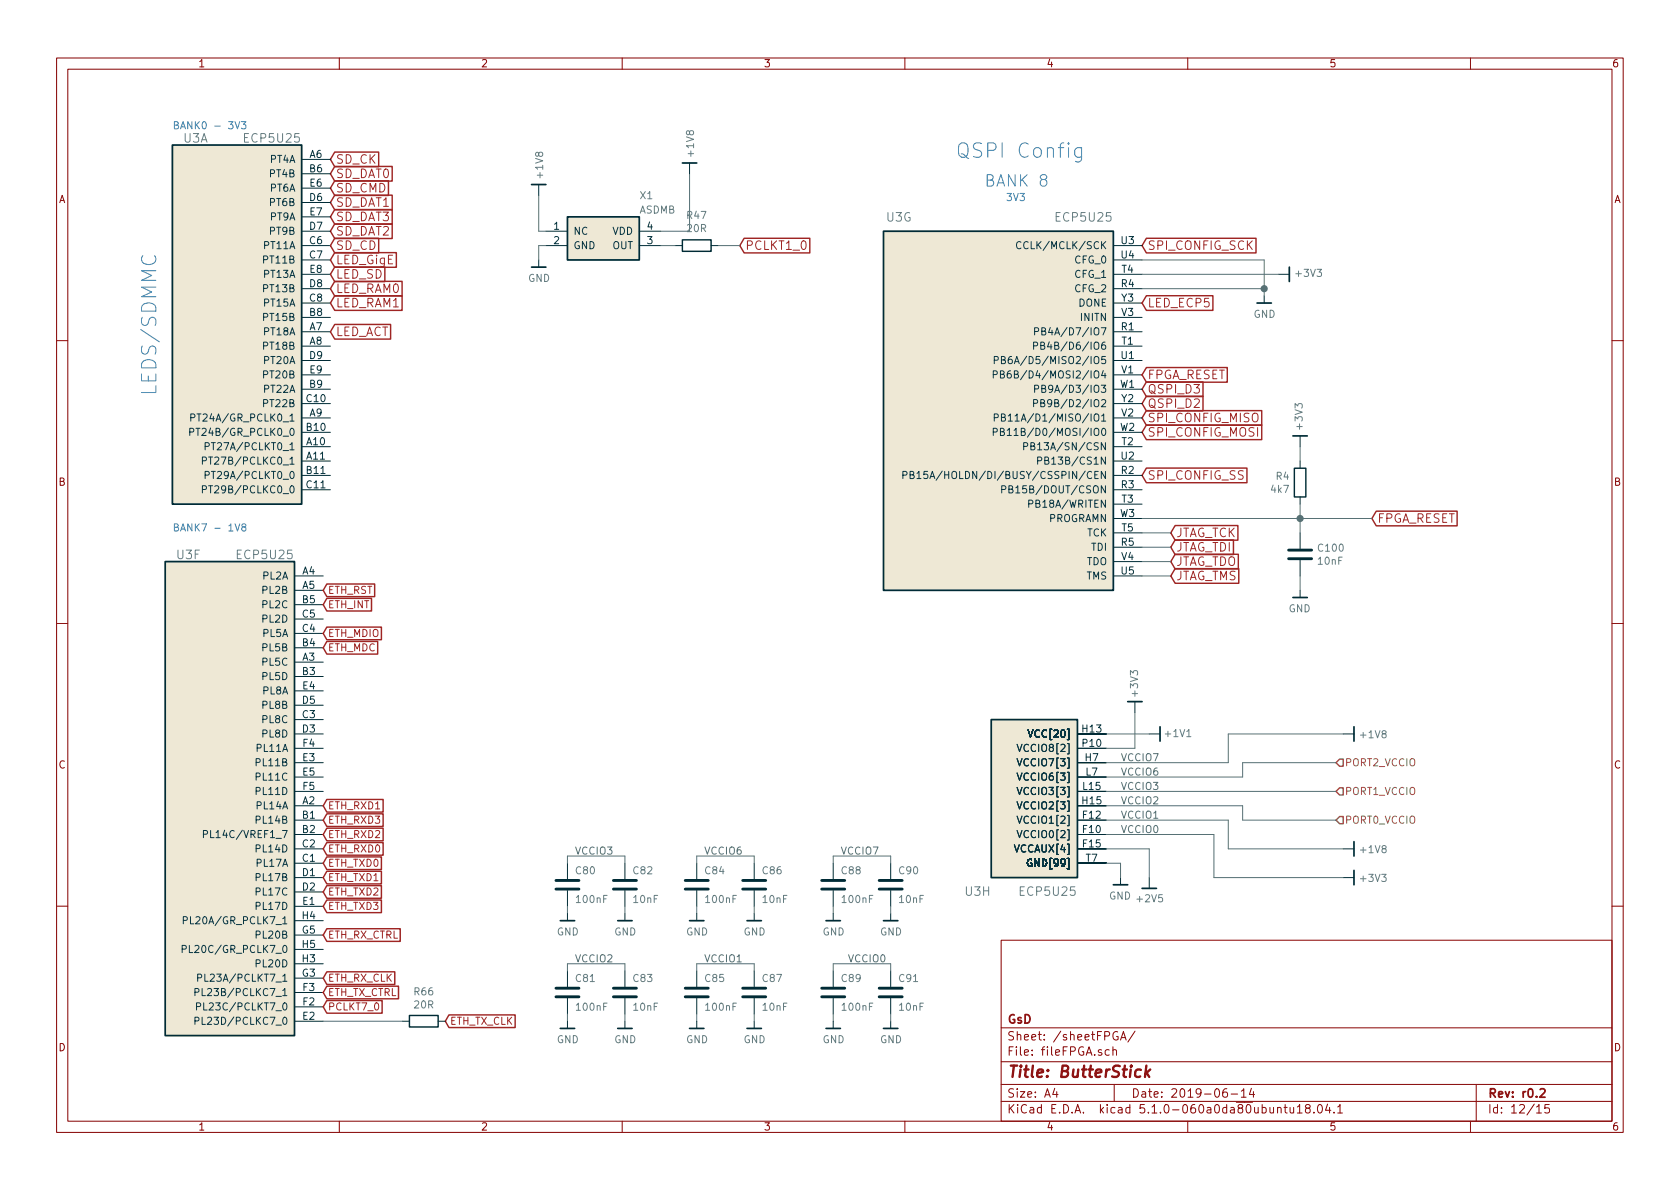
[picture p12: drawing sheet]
EESchema Schematic File Version 4
LIBS:ButterStick-cache
EELAYER 29 0
EELAYER END
$Descr A4 11693 8268
encoding utf-8
Sheet 12 15
Title "ButterStick"
Date "2019-06-14"
Rev "r0.2"
Comp "GsD"
Comment1 ""
Comment2 ""
Comment3 ""
Comment4 ""
$EndDescr
Text GLabel 2300 1200 2    60   Input ~ 0
SD_DAT0
Text GLabel 2300 1400 2    60   Input ~ 0
SD_DAT1
Text GLabel 2300 1600 2    60   Input ~ 0
SD_DAT2
Text GLabel 2300 1500 2    60   Input ~ 0
SD_DAT3
Text GLabel 2300 1300 2    60   Input ~ 0
SD_CMD
Text GLabel 2300 1100 2    60   Input ~ 0
SD_CK
Text GLabel 7950 3300 2    60   Input ~ 0
SPI_CONFIG_SS
Text GLabel 7950 1700 2    60   Input ~ 0
SPI_CONFIG_SCK
Text GLabel 7950 2900 2    60   Input ~ 0
SPI_CONFIG_MISO
Text GLabel 7950 3000 2    60   Input ~ 0
SPI_CONFIG_MOSI
$Comp
L gkl_power:+2V5 #PWR051
U 1 1
P 8000 6100
F 0 "#PWR051" H 8000 5950 50  0001 C CNN
F 1 "+2V5" H 7900 6250 50  0000 L CNN
F 2 "" H 8000 6100 50  0001 C CNN
F 3 "" H 8000 6100 50  0001 C CNN
	1    8000 6100
	1    0    0    1   
$EndComp
Text GLabel 7950 2800 2    60   Input ~ 0
QSPI_D2
Text GLabel 7950 2700 2    60   Input ~ 0
QSPI_D3
Text GLabel 9550 3600 2    60   Input ~ 0
FPGA_RESET
$Comp
L gkl_time:TYETBCSANF-32.000000 X1
U 1 1
P 4200 1650
F 0 "X1" H 4450 1950 50  0000 L CNN
F 1 "ASDMB" H 4450 1850 50  0000 L CNN
F 2 "Oscillators:Oscillator_SMD_SeikoEpson_SG210-4pin_2.5x2.0mm" H 4900 1300 50  0001 C CNN
F 3 "http://www.abracon.com/Oscillators/ASV.pdf" H 4100 1650 50  0001 C CNN
F 4 " 1473-30509-1-ND " H -4200 -4200 50  0001 C CNN "SN-DK"
F 5 "SIT8008BI-72-18N-25.000000G" H -4200 -4200 50  0001 C CNN "PN"
F 6 "SiTIME" H -1200 -4350 50  0001 C CNN "MFG"
	1    4200 1650
	1    0    0    -1  
$EndComp
Wire Wire Line
	4800 1600 4800 1200
$Comp
L Device:R R4
U 1 1
P 9050 3350
F 0 "R4" H 9120 3396 50  0000 L CNN
F 1 "4k7" H 9120 3305 50  0000 L CNN
F 2 "pkl_dipol:R_0402" V 8980 3350 50  0001 C CNN
F 3 "" H 9050 3350 50  0001 C CNN
F 4 "P10KDECT-ND" H -1200 800 50  0001 C CNN "SN-DK"
F 5 "RC0402JR-074K7L" H -1200 800 50  0001 C CNN "PN"
F 6 "Stackpole Electronics Inc" H 0   0   50  0001 C CNN "Mfg"
	1    9050 3350
	-1   0    0    -1  
$EndComp
Wire Wire Line
	9550 3600 9050 3600
Wire Wire Line
	9050 3500 9050 3600
Connection ~ 9050 3600
$Comp
L gkl_power:+3V3 #PWR059
U 1 1
P 9050 3100
F 0 "#PWR059" H 9050 2950 50  0001 C CNN
F 1 "+3V3" V 9054 3206 50  0000 L CNN
F 2 "" H 9050 3100 50  0001 C CNN
F 3 "" H 9050 3100 50  0001 C CNN
	1    9050 3100
	-1   0    0    -1  
$EndComp
Wire Wire Line
	9050 3200 9050 3100
$Comp
L gkl_lattice:ECP5U25-BG381 U3
U 1 1
P 2300 1100
F 0 "U3" H 3150 1250 60  0000 L CNN
F 1 "ECP5U25" H 2500 1250 60  0000 L CNN
F 2 "gkl_housings_bga:caBGA_381_17x17" H 2300 1100 50  0001 C CNN
F 3 "" H 2300 1100 50  0001 C CNN
F 4 " 220-2052-ND " H 400 250 50  0001 C CNN "SN-DK"
F 5 "LFE5U-45F-8BG381C" H 400 250 50  0001 C CNN "PN"
F 6 "Lattice" H 400 250 50  0001 C CNN "Mfg"
	1    2300 1100
	-1   0    0    -1  
$EndComp
$Comp
L gkl_lattice:ECP5U25-BG381 U3
U 6 1
P 2250 4000
F 0 "U3" H 3100 4150 60  0000 L CNN
F 1 "ECP5U25" H 2450 4150 60  0000 L CNN
F 2 "gkl_housings_bga:caBGA_381_17x17" H 2250 4000 50  0001 C CNN
F 3 "" H 2250 4000 50  0001 C CNN
F 4 " 220-2052-ND " H 350 -350 50  0001 C CNN "SN-DK"
F 5 "LFE5U-45F-8BG381C" H 350 -350 50  0001 C CNN "PN"
F 6 "Lattice" H 350 -350 50  0001 C CNN "Mfg"
	6    2250 4000
	-1   0    0    -1  
$EndComp
$Comp
L gkl_lattice:ECP5U25-BG381 U3
U 7 1
P 7950 1700
F 0 "U3" H 9550 1900 60  0000 L CNN
F 1 "ECP5U25" H 8150 1900 60  0000 L CNN
F 2 "gkl_housings_bga:caBGA_381_17x17" H 7950 1700 50  0001 C CNN
F 3 "" H 7950 1700 50  0001 C CNN
F 4 " 220-2052-ND " H -1200 400 50  0001 C CNN "SN-DK"
F 5 "LFE5U-45F-8BG381C" H -1200 400 50  0001 C CNN "PN"
F 6 "Lattice" H -1200 400 50  0001 C CNN "Mfg"
	7    7950 1700
	-1   0    0    -1  
$EndComp
$Comp
L gkl_lattice:ECP5U25-BG381 U3
U 8 1
P 7700 6000
F 0 "U3" H 8500 6200 60  0000 L CNN
F 1 "ECP5U25" H 7900 6200 60  0000 L CNN
F 2 "gkl_housings_bga:caBGA_381_17x17" H 7700 6000 50  0001 C CNN
F 3 "" H 7700 6000 50  0001 C CNN
F 4 " 220-2052-ND " H -2150 400 50  0001 C CNN "SN-DK"
F 5 "LFE5U-45F-8BG381C" H -2150 400 50  0001 C CNN "PN"
F 6 "Lattice" H -2150 400 50  0001 C CNN "Mfg"
	8    7700 6000
	-1   0    0    1   
$EndComp
$Comp
L gkl_power:GND #PWR0104
U 1 1
P 8800 2050
F 0 "#PWR0104" H 8800 1800 50  0001 C CNN
F 1 "GND" H 8803 1924 50  0000 C CNN
F 2 "" H 8700 1700 50  0001 C CNN
F 3 "" H 8800 2050 50  0001 C CNN
	1    8800 2050
	1    0    0    -1  
$EndComp
Wire Wire Line
	7950 3600 9050 3600
$Comp
L gkl_power:+1V8 #PWR0105
U 1 1
P 4800 1200
F 0 "#PWR0105" H 4800 1050 50  0001 C CNN
F 1 "+1V8" V 4804 1306 50  0000 L CNN
F 2 "" H 4800 1200 50  0001 C CNN
F 3 "" H 4800 1200 50  0001 C CNN
	1    4800 1200
	1    0    0    -1  
$EndComp
Text Notes 6850 1300 0    80   ~ 0
BANK 8
$Comp
L gkl_power:+3V3 #PWR0107
U 1 1
P 8900 1900
F 0 "#PWR0107" H 8900 1750 50  0001 C CNN
F 1 "+3V3" V 8904 2006 50  0000 L CNN
F 2 "" H 8900 1900 50  0001 C CNN
F 3 "" H 8900 1900 50  0001 C CNN
	1    8900 1900
	0    1    -1   0   
$EndComp
Text Notes 7000 1400 0    50   ~ 0
3V3
Text Notes 6650 1100 0    100  ~ 0
QSPI Config
Text Notes 1100 2750 1    100  ~ 0
LEDS/SDMMC\n
Text GLabel 7950 2600 2    60   Input ~ 0
FPGA_RESET
Text GLabel 8150 4000 2    60   Input ~ 0
JTAG_TMS
Text GLabel 8150 3900 2    60   Input ~ 0
JTAG_TDO
Text GLabel 8150 3800 2    60   Input ~ 0
JTAG_TDI
Text GLabel 8150 3700 2    60   Input ~ 0
JTAG_TCK
Wire Wire Line
	7950 3700 8150 3700
Wire Wire Line
	8150 3800 7950 3800
Wire Wire Line
	7950 3900 8150 3900
Wire Wire Line
	8150 4000 7950 4000
$Comp
L gkl_power:GND #PWR0119
U 1 1
P 7800 6100
F 0 "#PWR0119" H 7800 5850 50  0001 C CNN
F 1 "GND" H 7803 5974 50  0000 C CNN
F 2 "" H 7700 5750 50  0001 C CNN
F 3 "" H 7800 6100 50  0001 C CNN
	1    7800 6100
	-1   0    0    -1  
$EndComp
Wire Wire Line
	7800 6100 7800 6000
Wire Wire Line
	7800 6000 7700 6000
$Comp
L gkl_power:+1V1 #PWR0120
U 1 1
P 8000 5100
F 0 "#PWR0120" H 8000 4950 50  0001 C CNN
F 1 "+1V1" V 8000 5300 50  0000 C CNN
F 2 "" H 8000 5100 50  0001 C CNN
F 3 "" H 8000 5100 50  0001 C CNN
	1    8000 5100
	0    1    -1   0   
$EndComp
Wire Wire Line
	8000 5100 7700 5100
Text Notes 1200 900  0    50   ~ 0
BANK0 - 3V3
Text Notes 1200 3700 0    50   ~ 0
BANK7 - 1V8
Wire Wire Line
	7950 1800 8800 1800
Wire Wire Line
	8800 1800 8800 2000
Wire Wire Line
	7950 1900 8900 1900
Wire Wire Line
	7950 2000 8800 2000
Connection ~ 8800 2000
Wire Wire Line
	8800 2000 8800 2050
Text GLabel 2250 4500 2    50   Input ~ 0
ETH_MDC
Text GLabel 2250 4400 2    50   Input ~ 0
ETH_MDIO
Text GLabel 2250 6000 2    50   Input ~ 0
ETH_TXD0
Text GLabel 2250 6100 2    50   Input ~ 0
ETH_TXD1
Text GLabel 2250 6200 2    50   Input ~ 0
ETH_TXD2
Text GLabel 2250 6300 2    50   Input ~ 0
ETH_TXD3
Text GLabel 2250 5900 2    50   Input ~ 0
ETH_RXD0
Text GLabel 2250 5600 2    50   Input ~ 0
ETH_RXD1
Text GLabel 2250 5800 2    50   Input ~ 0
ETH_RXD2
Text GLabel 2250 5700 2    50   Input ~ 0
ETH_RXD3
Text GLabel 2250 6900 2    50   Input ~ 0
ETH_TX_CTRL
Text GLabel 3100 7100 2    50   Input ~ 0
ETH_TX_CLK
Text GLabel 2250 6500 2    50   Input ~ 0
ETH_RX_CTRL
Text GLabel 2250 6800 2    50   Input ~ 0
ETH_RX_CLK
Text GLabel 2250 4200 2    50   Input ~ 0
ETH_INT
Text GLabel 2250 4100 2    50   Input ~ 0
ETH_RST
Text GLabel 2250 7000 2    50   Input ~ 0
PCLKT7_0
Wire Wire Line
	7700 5200 7900 5200
Wire Wire Line
	7900 5200 7900 4950
$Comp
L gkl_power:+3V3 #PWR0106
U 1 1
P 7900 4950
F 0 "#PWR0106" H 7900 4800 50  0001 C CNN
F 1 "+3V3" V 7900 5150 50  0000 C CNN
F 2 "" H 7900 4950 50  0001 C CNN
F 3 "" H 7900 4950 50  0001 C CNN
	1    7900 4950
	-1   0    0    -1  
$EndComp
Wire Wire Line
	4800 1600 4600 1600
$Comp
L gkl_power:GND #PWR0123
U 1 1
P 3750 1800
F 0 "#PWR0123" H 3750 1550 50  0001 C CNN
F 1 "GND" H 3753 1674 50  0000 C CNN
F 2 "" H 3650 1450 50  0001 C CNN
F 3 "" H 3750 1800 50  0001 C CNN
	1    3750 1800
	1    0    0    -1  
$EndComp
Wire Wire Line
	3750 1800 3750 1700
Wire Wire Line
	3750 1700 3800 1700
Text HLabel 9300 5700 2    50   Input ~ 0
PORT0_VCCIO
Text HLabel 9300 5500 2    50   Input ~ 0
PORT1_VCCIO
Text HLabel 9300 5300 2    50   Input ~ 0
PORT2_VCCIO
Wire Wire Line
	8650 5400 8650 5300
Wire Wire Line
	7700 5400 8650 5400
Wire Wire Line
	8650 5600 8650 5700
Wire Wire Line
	7700 5600 8650 5600
Text Label 7800 5400 0    50   ~ 0
VCCIO6
Text Label 7800 5500 0    50   ~ 0
VCCIO3
Text Label 7800 5600 0    50   ~ 0
VCCIO2
Text GLabel 5150 1700 2    60   Input ~ 0
PCLKT1_0
Text GLabel 2300 1800 2    60   Input ~ 0
LED_GigE
Text GLabel 2300 1900 2    60   Input ~ 0
LED_SD
Text GLabel 2300 2000 2    60   Input ~ 0
LED_RAM0
Text GLabel 2300 2100 2    60   Input ~ 0
LED_RAM1
Text GLabel 7950 2100 2    60   Input ~ 0
LED_ECP5
Text GLabel 2300 2300 2    60   Input ~ 0
LED_ACT
Text Label 7800 5700 0    50   ~ 0
VCCIO1
Text Label 7800 5800 0    50   ~ 0
VCCIO0
Wire Wire Line
	8550 5700 8550 5900
Wire Wire Line
	7700 5700 8550 5700
$Comp
L gkl_power:+1V8 #PWR0253
U 1 1
P 9350 5900
F 0 "#PWR0253" H 9350 5750 50  0001 C CNN
F 1 "+1V8" V 9353 6006 50  0000 L CNN
F 2 "" H 9350 5900 50  0001 C CNN
F 3 "" H 9350 5900 50  0001 C CNN
	1    9350 5900
	0    1    1    0   
$EndComp
Wire Wire Line
	7700 5900 8000 5900
Wire Wire Line
	8000 5900 8000 6100
Wire Wire Line
	8450 5800 8450 6100
Wire Wire Line
	7700 5800 8450 5800
$Comp
L gkl_power:+3V3 #PWR0254
U 1 1
P 9350 6100
F 0 "#PWR0254" H 9350 5950 50  0001 C CNN
F 1 "+3V3" V 9353 6206 50  0000 L CNN
F 2 "" H 9350 6100 50  0001 C CNN
F 3 "" H 9350 6100 50  0001 C CNN
	1    9350 6100
	0    1    1    0   
$EndComp
Text Label 7800 5300 0    50   ~ 0
VCCIO7
$Comp
L gkl_power:+1V8 #PWR0255
U 1 1
P 9350 5100
F 0 "#PWR0255" H 9350 4950 50  0001 C CNN
F 1 "+1V8" V 9353 5206 50  0000 L CNN
F 2 "" H 9350 5100 50  0001 C CNN
F 3 "" H 9350 5100 50  0001 C CNN
	1    9350 5100
	0    1    1    0   
$EndComp
Wire Wire Line
	8550 5100 8550 5300
Wire Wire Line
	7700 5300 8550 5300
Text GLabel 2300 1700 2    60   Input ~ 0
SD_CD
Text Label 4900 5950 0    50   ~ 0
VCCIO6
Text Label 4000 5950 0    50   ~ 0
VCCIO3
Text Label 4000 6700 0    50   ~ 0
VCCIO2
Text Label 4900 6700 0    50   ~ 0
VCCIO1
Text Label 5900 6700 0    50   ~ 0
VCCIO0
Wire Wire Line
	5800 6700 6200 6700
Text Label 5850 5950 0    50   ~ 0
VCCIO7
Wire Wire Line
	3800 1600 3750 1600
Wire Wire Line
	3750 1600 3750 1350
$Comp
L gkl_power:+1V8 #PWR0270
U 1 1
P 3750 1350
F 0 "#PWR0270" H 3750 1200 50  0001 C CNN
F 1 "+1V8" V 3754 1456 50  0000 L CNN
F 2 "" H 3750 1350 50  0001 C CNN
F 3 "" H 3750 1350 50  0001 C CNN
	1    3750 1350
	1    0    0    -1  
$EndComp
$Comp
L Device:C C?
U 1 1
P 6200 6900
AR Path="/5ABC9A87/5D015164" Ref="C?"  Part="1" 
AR Path="/5BBD18EA/5D015164" Ref="C?"  Part="1" 
AR Path="/5AB8ACB7/5D015164" Ref="C91"  Part="1" 
F 0 "C91" H 6250 7000 50  0000 L CNN
F 1 "10nF" H 6250 6800 50  0000 L CNN
F 2 "pkl_dipol:C_0402" H 6238 6750 50  0001 C CNN
F 3 "" H 6200 6900 50  0001 C CNN
F 4 "1276-1002-1-ND" H 300 -50 50  0001 C CNN "SN-DK"
F 5 "CL05B103KP5NNNC" H 300 -50 50  0001 C CNN "PN"
F 6 "Samsung Electro-Mechanics" H 0   0   50  0001 C CNN "Mfg"
	1    6200 6900
	1    0    0    -1  
$EndComp
$Comp
L Device:C C?
U 1 1
P 5800 6900
AR Path="/5ABC9A87/5D01516C" Ref="C?"  Part="1" 
AR Path="/5BBD18EA/5D01516C" Ref="C?"  Part="1" 
AR Path="/5AB8ACB7/5D01516C" Ref="C89"  Part="1" 
F 0 "C89" H 5850 7000 50  0000 L CNN
F 1 "100nF" H 5850 6800 50  0000 L CNN
F 2 "pkl_dipol:C_0402" H 5838 6750 50  0001 C CNN
F 3 "" H 5800 6900 50  0001 C CNN
F 4 "1276-1002-1-ND" H -100 -50 50  0001 C CNN "SN-DK"
F 5 "CL05B104KP5NNNC" H -100 -50 50  0001 C CNN "PN"
F 6 "Samsung Electro-Mechanics" H 0   0   50  0001 C CNN "Mfg"
	1    5800 6900
	1    0    0    -1  
$EndComp
Wire Wire Line
	5800 6700 5800 6750
Wire Wire Line
	5800 7050 5800 7100
$Comp
L gkl_power:GND #PWR0280
U 1 1
P 5800 7100
F 0 "#PWR0280" H 5800 6850 50  0001 C CNN
F 1 "GND" H 5803 6974 50  0000 C CNN
F 2 "" H 5700 6750 50  0001 C CNN
F 3 "" H 5800 7100 50  0001 C CNN
	1    5800 7100
	1    0    0    -1  
$EndComp
$Comp
L gkl_power:GND #PWR0281
U 1 1
P 6200 7100
F 0 "#PWR0281" H 6200 6850 50  0001 C CNN
F 1 "GND" H 6203 6974 50  0000 C CNN
F 2 "" H 6100 6750 50  0001 C CNN
F 3 "" H 6200 7100 50  0001 C CNN
	1    6200 7100
	1    0    0    -1  
$EndComp
Wire Wire Line
	6200 7100 6200 7050
Wire Wire Line
	6200 6750 6200 6700
Wire Wire Line
	4850 6700 5250 6700
$Comp
L Device:C C?
U 1 1
P 5250 6900
AR Path="/5ABC9A87/5D02493E" Ref="C?"  Part="1" 
AR Path="/5BBD18EA/5D02493E" Ref="C?"  Part="1" 
AR Path="/5AB8ACB7/5D02493E" Ref="C87"  Part="1" 
F 0 "C87" H 5300 7000 50  0000 L CNN
F 1 "10nF" H 5300 6800 50  0000 L CNN
F 2 "pkl_dipol:C_0402" H 5288 6750 50  0001 C CNN
F 3 "" H 5250 6900 50  0001 C CNN
F 4 "1276-1002-1-ND" H -650 -50 50  0001 C CNN "SN-DK"
F 5 "CL05B103KP5NNNC" H -650 -50 50  0001 C CNN "PN"
F 6 "Samsung Electro-Mechanics" H 0   0   50  0001 C CNN "Mfg"
	1    5250 6900
	1    0    0    -1  
$EndComp
$Comp
L Device:C C?
U 1 1
P 4850 6900
AR Path="/5ABC9A87/5D02494A" Ref="C?"  Part="1" 
AR Path="/5BBD18EA/5D02494A" Ref="C?"  Part="1" 
AR Path="/5AB8ACB7/5D02494A" Ref="C85"  Part="1" 
F 0 "C85" H 4900 7000 50  0000 L CNN
F 1 "100nF" H 4900 6800 50  0000 L CNN
F 2 "pkl_dipol:C_0402" H 4888 6750 50  0001 C CNN
F 3 "" H 4850 6900 50  0001 C CNN
F 4 "1276-1002-1-ND" H -1050 -50 50  0001 C CNN "SN-DK"
F 5 "CL05B104KP5NNNC" H -1050 -50 50  0001 C CNN "PN"
F 6 "Samsung Electro-Mechanics" H 0   0   50  0001 C CNN "Mfg"
	1    4850 6900
	1    0    0    -1  
$EndComp
Wire Wire Line
	4850 6700 4850 6750
Wire Wire Line
	4850 7050 4850 7100
$Comp
L gkl_power:GND #PWR0282
U 1 1
P 4850 7100
F 0 "#PWR0282" H 4850 6850 50  0001 C CNN
F 1 "GND" H 4853 6974 50  0000 C CNN
F 2 "" H 4750 6750 50  0001 C CNN
F 3 "" H 4850 7100 50  0001 C CNN
	1    4850 7100
	1    0    0    -1  
$EndComp
$Comp
L gkl_power:GND #PWR0283
U 1 1
P 5250 7100
F 0 "#PWR0283" H 5250 6850 50  0001 C CNN
F 1 "GND" H 5253 6974 50  0000 C CNN
F 2 "" H 5150 6750 50  0001 C CNN
F 3 "" H 5250 7100 50  0001 C CNN
	1    5250 7100
	1    0    0    -1  
$EndComp
Wire Wire Line
	5250 7100 5250 7050
Wire Wire Line
	5250 6750 5250 6700
Wire Wire Line
	3950 6700 4350 6700
$Comp
L Device:C C?
U 1 1
P 4350 6900
AR Path="/5ABC9A87/5D0287DD" Ref="C?"  Part="1" 
AR Path="/5BBD18EA/5D0287DD" Ref="C?"  Part="1" 
AR Path="/5AB8ACB7/5D0287DD" Ref="C83"  Part="1" 
F 0 "C83" H 4400 7000 50  0000 L CNN
F 1 "10nF" H 4400 6800 50  0000 L CNN
F 2 "pkl_dipol:C_0402" H 4388 6750 50  0001 C CNN
F 3 "" H 4350 6900 50  0001 C CNN
F 4 "1276-1002-1-ND" H -1550 -50 50  0001 C CNN "SN-DK"
F 5 "CL05B103KP5NNNC" H -1550 -50 50  0001 C CNN "PN"
F 6 "Samsung Electro-Mechanics" H 0   0   50  0001 C CNN "Mfg"
	1    4350 6900
	1    0    0    -1  
$EndComp
$Comp
L Device:C C?
U 1 1
P 3950 6900
AR Path="/5ABC9A87/5D0287E9" Ref="C?"  Part="1" 
AR Path="/5BBD18EA/5D0287E9" Ref="C?"  Part="1" 
AR Path="/5AB8ACB7/5D0287E9" Ref="C81"  Part="1" 
F 0 "C81" H 4000 7000 50  0000 L CNN
F 1 "100nF" H 4000 6800 50  0000 L CNN
F 2 "pkl_dipol:C_0402" H 3988 6750 50  0001 C CNN
F 3 "" H 3950 6900 50  0001 C CNN
F 4 "1276-1002-1-ND" H -1950 -50 50  0001 C CNN "SN-DK"
F 5 "CL05B104KP5NNNC" H -1950 -50 50  0001 C CNN "PN"
F 6 "Samsung Electro-Mechanics" H 0   0   50  0001 C CNN "Mfg"
	1    3950 6900
	1    0    0    -1  
$EndComp
Wire Wire Line
	3950 6700 3950 6750
Wire Wire Line
	3950 7050 3950 7100
$Comp
L gkl_power:GND #PWR0284
U 1 1
P 3950 7100
F 0 "#PWR0284" H 3950 6850 50  0001 C CNN
F 1 "GND" H 3953 6974 50  0000 C CNN
F 2 "" H 3850 6750 50  0001 C CNN
F 3 "" H 3950 7100 50  0001 C CNN
	1    3950 7100
	1    0    0    -1  
$EndComp
$Comp
L gkl_power:GND #PWR0285
U 1 1
P 4350 7100
F 0 "#PWR0285" H 4350 6850 50  0001 C CNN
F 1 "GND" H 4353 6974 50  0000 C CNN
F 2 "" H 4250 6750 50  0001 C CNN
F 3 "" H 4350 7100 50  0001 C CNN
	1    4350 7100
	1    0    0    -1  
$EndComp
Wire Wire Line
	4350 7100 4350 7050
Wire Wire Line
	4350 6750 4350 6700
Wire Wire Line
	5800 5950 6200 5950
$Comp
L Device:C C?
U 1 1
P 6200 6150
AR Path="/5ABC9A87/5D03126B" Ref="C?"  Part="1" 
AR Path="/5BBD18EA/5D03126B" Ref="C?"  Part="1" 
AR Path="/5AB8ACB7/5D03126B" Ref="C90"  Part="1" 
F 0 "C90" H 6250 6250 50  0000 L CNN
F 1 "10nF" H 6250 6050 50  0000 L CNN
F 2 "pkl_dipol:C_0402" H 6238 6000 50  0001 C CNN
F 3 "" H 6200 6150 50  0001 C CNN
F 4 "1276-1002-1-ND" H 300 -800 50  0001 C CNN "SN-DK"
F 5 "CL05B103KP5NNNC" H 300 -800 50  0001 C CNN "PN"
F 6 "Samsung Electro-Mechanics" H 0   0   50  0001 C CNN "Mfg"
	1    6200 6150
	1    0    0    -1  
$EndComp
$Comp
L Device:C C?
U 1 1
P 5800 6150
AR Path="/5ABC9A87/5D031277" Ref="C?"  Part="1" 
AR Path="/5BBD18EA/5D031277" Ref="C?"  Part="1" 
AR Path="/5AB8ACB7/5D031277" Ref="C88"  Part="1" 
F 0 "C88" H 5850 6250 50  0000 L CNN
F 1 "100nF" H 5850 6050 50  0000 L CNN
F 2 "pkl_dipol:C_0402" H 5838 6000 50  0001 C CNN
F 3 "" H 5800 6150 50  0001 C CNN
F 4 "1276-1002-1-ND" H -100 -800 50  0001 C CNN "SN-DK"
F 5 "CL05B104KP5NNNC" H -100 -800 50  0001 C CNN "PN"
F 6 "Samsung Electro-Mechanics" H 0   0   50  0001 C CNN "Mfg"
	1    5800 6150
	1    0    0    -1  
$EndComp
Wire Wire Line
	5800 5950 5800 6000
Wire Wire Line
	5800 6300 5800 6350
$Comp
L gkl_power:GND #PWR0286
U 1 1
P 5800 6350
F 0 "#PWR0286" H 5800 6100 50  0001 C CNN
F 1 "GND" H 5803 6224 50  0000 C CNN
F 2 "" H 5700 6000 50  0001 C CNN
F 3 "" H 5800 6350 50  0001 C CNN
	1    5800 6350
	1    0    0    -1  
$EndComp
$Comp
L gkl_power:GND #PWR0287
U 1 1
P 6200 6350
F 0 "#PWR0287" H 6200 6100 50  0001 C CNN
F 1 "GND" H 6203 6224 50  0000 C CNN
F 2 "" H 6100 6000 50  0001 C CNN
F 3 "" H 6200 6350 50  0001 C CNN
	1    6200 6350
	1    0    0    -1  
$EndComp
Wire Wire Line
	6200 6350 6200 6300
Wire Wire Line
	6200 6000 6200 5950
Wire Wire Line
	4850 5950 5250 5950
$Comp
L Device:C C?
U 1 1
P 5250 6150
AR Path="/5ABC9A87/5D03129D" Ref="C?"  Part="1" 
AR Path="/5BBD18EA/5D03129D" Ref="C?"  Part="1" 
AR Path="/5AB8ACB7/5D03129D" Ref="C86"  Part="1" 
F 0 "C86" H 5300 6250 50  0000 L CNN
F 1 "10nF" H 5300 6050 50  0000 L CNN
F 2 "pkl_dipol:C_0402" H 5288 6000 50  0001 C CNN
F 3 "" H 5250 6150 50  0001 C CNN
F 4 "1276-1002-1-ND" H -650 -800 50  0001 C CNN "SN-DK"
F 5 "CL05B103KP5NNNC" H -650 -800 50  0001 C CNN "PN"
F 6 "Samsung Electro-Mechanics" H 0   0   50  0001 C CNN "Mfg"
	1    5250 6150
	1    0    0    -1  
$EndComp
$Comp
L Device:C C?
U 1 1
P 4850 6150
AR Path="/5ABC9A87/5D0312A9" Ref="C?"  Part="1" 
AR Path="/5BBD18EA/5D0312A9" Ref="C?"  Part="1" 
AR Path="/5AB8ACB7/5D0312A9" Ref="C84"  Part="1" 
F 0 "C84" H 4900 6250 50  0000 L CNN
F 1 "100nF" H 4900 6050 50  0000 L CNN
F 2 "pkl_dipol:C_0402" H 4888 6000 50  0001 C CNN
F 3 "" H 4850 6150 50  0001 C CNN
F 4 "1276-1002-1-ND" H -1050 -800 50  0001 C CNN "SN-DK"
F 5 "CL05B104KP5NNNC" H -1050 -800 50  0001 C CNN "PN"
F 6 "Samsung Electro-Mechanics" H 0   0   50  0001 C CNN "Mfg"
	1    4850 6150
	1    0    0    -1  
$EndComp
Wire Wire Line
	4850 5950 4850 6000
Wire Wire Line
	4850 6300 4850 6350
$Comp
L gkl_power:GND #PWR0288
U 1 1
P 4850 6350
F 0 "#PWR0288" H 4850 6100 50  0001 C CNN
F 1 "GND" H 4853 6224 50  0000 C CNN
F 2 "" H 4750 6000 50  0001 C CNN
F 3 "" H 4850 6350 50  0001 C CNN
	1    4850 6350
	1    0    0    -1  
$EndComp
$Comp
L gkl_power:GND #PWR0289
U 1 1
P 5250 6350
F 0 "#PWR0289" H 5250 6100 50  0001 C CNN
F 1 "GND" H 5253 6224 50  0000 C CNN
F 2 "" H 5150 6000 50  0001 C CNN
F 3 "" H 5250 6350 50  0001 C CNN
	1    5250 6350
	1    0    0    -1  
$EndComp
Wire Wire Line
	5250 6350 5250 6300
Wire Wire Line
	5250 6000 5250 5950
Wire Wire Line
	3950 5950 4350 5950
$Comp
L Device:C C?
U 1 1
P 4350 6150
AR Path="/5ABC9A87/5D0312CF" Ref="C?"  Part="1" 
AR Path="/5BBD18EA/5D0312CF" Ref="C?"  Part="1" 
AR Path="/5AB8ACB7/5D0312CF" Ref="C82"  Part="1" 
F 0 "C82" H 4400 6250 50  0000 L CNN
F 1 "10nF" H 4400 6050 50  0000 L CNN
F 2 "pkl_dipol:C_0402" H 4388 6000 50  0001 C CNN
F 3 "" H 4350 6150 50  0001 C CNN
F 4 "1276-1002-1-ND" H -1550 -800 50  0001 C CNN "SN-DK"
F 5 "CL05B103KP5NNNC" H -1550 -800 50  0001 C CNN "PN"
F 6 "Samsung Electro-Mechanics" H 0   0   50  0001 C CNN "Mfg"
	1    4350 6150
	1    0    0    -1  
$EndComp
$Comp
L Device:C C?
U 1 1
P 3950 6150
AR Path="/5ABC9A87/5D0312DB" Ref="C?"  Part="1" 
AR Path="/5BBD18EA/5D0312DB" Ref="C?"  Part="1" 
AR Path="/5AB8ACB7/5D0312DB" Ref="C80"  Part="1" 
F 0 "C80" H 4000 6250 50  0000 L CNN
F 1 "100nF" H 4000 6050 50  0000 L CNN
F 2 "pkl_dipol:C_0402" H 3988 6000 50  0001 C CNN
F 3 "" H 3950 6150 50  0001 C CNN
F 4 "1276-1002-1-ND" H -1950 -800 50  0001 C CNN "SN-DK"
F 5 "CL05B104KP5NNNC" H -1950 -800 50  0001 C CNN "PN"
F 6 "Samsung Electro-Mechanics" H 0   0   50  0001 C CNN "Mfg"
	1    3950 6150
	1    0    0    -1  
$EndComp
Wire Wire Line
	3950 5950 3950 6000
Wire Wire Line
	3950 6300 3950 6350
$Comp
L gkl_power:GND #PWR0290
U 1 1
P 3950 6350
F 0 "#PWR0290" H 3950 6100 50  0001 C CNN
F 1 "GND" H 3953 6224 50  0000 C CNN
F 2 "" H 3850 6000 50  0001 C CNN
F 3 "" H 3950 6350 50  0001 C CNN
	1    3950 6350
	1    0    0    -1  
$EndComp
$Comp
L gkl_power:GND #PWR0291
U 1 1
P 4350 6350
F 0 "#PWR0291" H 4350 6100 50  0001 C CNN
F 1 "GND" H 4353 6224 50  0000 C CNN
F 2 "" H 4250 6000 50  0001 C CNN
F 3 "" H 4350 6350 50  0001 C CNN
	1    4350 6350
	1    0    0    -1  
$EndComp
Wire Wire Line
	4350 6350 4350 6300
Wire Wire Line
	4350 6000 4350 5950
Wire Wire Line
	8550 5100 9350 5100
Wire Wire Line
	8550 5900 9350 5900
$Comp
L Device:R R47
U 1 1
P 4850 1700
F 0 "R47" V 5057 1700 50  0000 C CNN
F 1 "20R" V 4966 1700 50  0000 C CNN
F 2 "pkl_dipol:R_0402" V 4780 1700 50  0001 C CNN
F 3 "~" H 4850 1700 50  0001 C CNN
F 4 "Stackpole Electronics Inc" H 0   0   50  0001 C CNN "Mfg"
F 5 "RMCF0402FT20R0" H 0   0   50  0001 C CNN "PN"
	1    4850 1700
	0    -1   -1   0   
$EndComp
Wire Wire Line
	4600 1700 4700 1700
Wire Wire Line
	5000 1700 5150 1700
Wire Wire Line
	8650 5300 9300 5300
Wire Wire Line
	7700 5500 9300 5500
Wire Wire Line
	8650 5700 9300 5700
Wire Wire Line
	8450 6100 9350 6100
$Comp
L Device:R R?
U 1 1
P 2950 7100
AR Path="/5BA0BA35/5D1A595E" Ref="R?"  Part="1" 
AR Path="/5AB8ACB7/5D1A595E" Ref="R66"  Part="1" 
F 0 "R66" V 2743 7100 50  0000 C CNN
F 1 "20R" V 2834 7100 50  0000 C CNN
F 2 "pkl_dipol:R_0402" V 2880 7100 50  0001 C CNN
F 3 "~" H 2950 7100 50  0001 C CNN
F 4 "Stackpole Electronics Inc" H 0   0   50  0001 C CNN "Mfg"
F 5 "RMCF0402FT20R0" H 0   0   50  0001 C CNN "PN"
	1    2950 7100
	0    1    1    0   
$EndComp
Wire Wire Line
	2800 7100 2250 7100
$Comp
L Device:C C100
U 1 1
P 9050 3850
F 0 "C100" H 9165 3896 50  0000 L CNN
F 1 "10nF" H 9165 3805 50  0000 L CNN
F 2 "pkl_dipol:C_0402" H 9088 3700 50  0001 C CNN
F 3 "~" H 9050 3850 50  0001 C CNN
F 4 "Samsung Electro-Mechanics" H 0   0   50  0001 C CNN "Mfg"
F 5 "CL05B103KP5NNNC" H 0   0   50  0001 C CNN "PN"
	1    9050 3850
	1    0    0    -1  
$EndComp
$Comp
L gkl_power:GND #PWR0306
U 1 1
P 9050 4100
F 0 "#PWR0306" H 9050 3850 50  0001 C CNN
F 1 "GND" H 9053 3974 50  0000 C CNN
F 2 "" H 8950 3750 50  0001 C CNN
F 3 "" H 9050 4100 50  0001 C CNN
	1    9050 4100
	-1   0    0    -1  
$EndComp
Wire Wire Line
	9050 4100 9050 4000
Wire Wire Line
	9050 3700 9050 3600
$EndSCHEMATC
